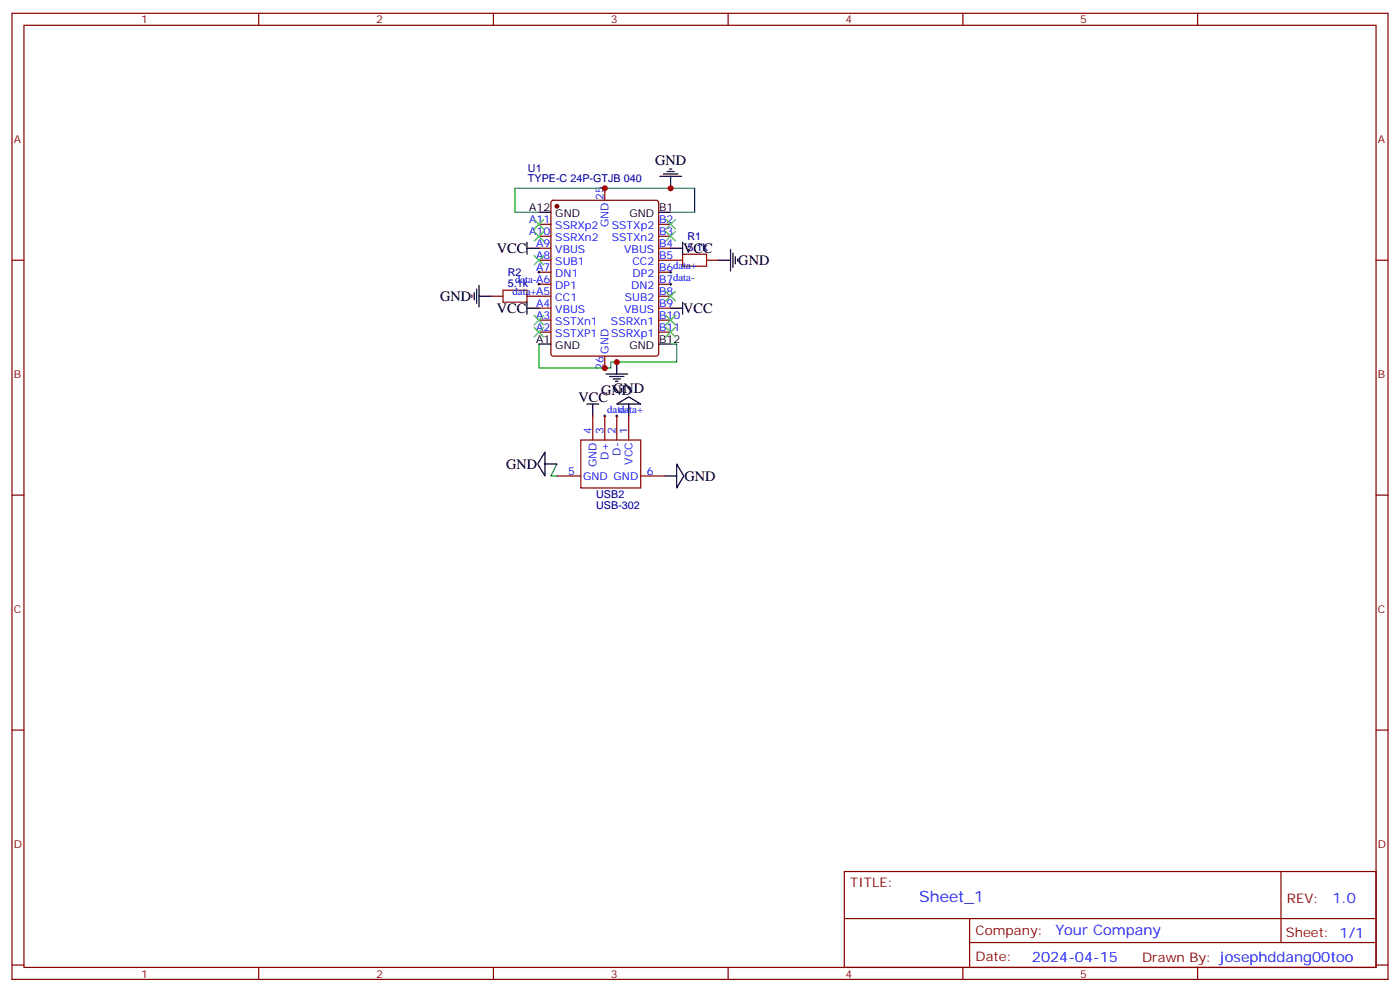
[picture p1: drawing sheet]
<svg xmlns="http://www.w3.org/2000/svg" width="412mm" height="292mm" viewBox="0 0 412 292" stroke-linecap="round" stroke-linejoin="round" font-family="sans-serif">
<g fill="none" stroke="#870000" stroke-width=".35">
<path d="M3.5 3.9h405.4v284.4h-405.4zM7.1 7.4h398.2v277.3h-398.2zM76.2 3.9v3.5M145.3 3.9v3.5M214.5 3.9v3.5M283.6 3.9v3.5M352.8 3.9v3.5M162.5 59.2l.5-.3h30.3l.5 .3 .2 .5v44.4l-.2 .5-.5 .2h-30.3l-.5-.2-.2-.5v-44.4zM178.2 55.4v3.5M3.5 76.6h3.6M158.7 76.6h3.6M158.7 66h3.6"/>
<path d="M158.7 69.5h3.6M158.7 73.1h3.6M194 76.6h7.1M194 66h3.6M194 69.5h3.6M194 73.1h3.6M208.1 76.6h3.6M405.3 76.6h3.6M144.6 87.2h3.6M155.2 87.2h7.1M158.7 80.1h3.6M158.7 83.6h3.6"/>
<path d="M158.7 90.7h3.6M158.7 94.2h3.6M158.7 97.8h3.6M194 80.1h3.6M194 83.6h3.6M194 87.2h3.6M194 90.7h3.6M194 94.2h3.6M194 97.8h3.6M178.2 104.8v3.5M171.1 129.5h17.6v14.1h-17.6zM174.6 122.4v7.1"/>
<path d="M178.2 122.4v7.1M181.7 122.4v7.1M185.2 122.4v7.1M3.5 145.7h3.6M164 140.1h7.1M188.7 140.1h7.1M405.3 145.7h3.6M3.5 214.9h3.6M405.3 214.9h3.6M248.7 256.5h156.6v28.2h-156.6zM377.3 256.5v20.9M248.7 270.4h156.5"/>
<path d="M285.6 277.4h119.6M285.6 270.4v14.1M3.5 284h3.6M76.2 284.7v3.6M145.3 284.7v3.6M214.5 284.7v3.6M283.6 284.7v3.6M352.8 284.7v3.6M405.3 284h3.6"/>
</g>
<circle cx="164" cy="60.7" r=".53" fill="#870000" stroke="#870000" stroke-width=".35"/>
<g fill="none" stroke="#000" stroke-width=".35">
<path d="M194.4 51.9h6.3M195.4 51.2h4.3M196.5 50.5h2.1M197.2 49.8h.7M197.6 51.9v3.5M155.2 73.1h3.5M155.2 71.3v3.5M158.7 62.5h3.6M194 62.5h3.6M197.6 73.1h3.5M201.1 71.3v3.5M211.7 76.6h3.5"/>
<path d="M215.2 73.4v6.4M215.9 74.5v4.2M216.6 75.5v2.1M217.3 76.2v.7M139 86.8v.7M139.7 86.1v2.1M140.4 85.1v4.2M141.1 87.2h3.5M141.1 84v6.3M155.2 88.9v3.6M155.2 90.7h3.5M197.6 90.7h3.5"/>
<path d="M201.1 88.9v3.6M158.7 101.3h3.6M172.9 118.9h3.5M174.6 118.9v3.5M178.5 110.1h6.4M179.6 110.8h4.2M180.6 111.5h2.1M181.3 112.2h.7M181.7 118.9l3.5-2.1 3.5 2.1zM181.7 106.6v3.5M185.2 118.9v3.5M194 101.3h3.6"/>
<path d="M160.5 133v7.1l-2.1-3.5zM160.5 136.6h3.5M199.3 136.6l2.1 3.5-2.1 3.5zM195.8 140.1h3.5"/>
</g>
<path d="M201.1 74.8h7v3.6h-7zM148.2 85.4h7v3.5h-7z" fill="none" stroke="#a10000" stroke-width=".35"/>
<path d="M158.7 62.5h-7v-7.1h52.9v7.1h-7M158.7 101.3v7h21.2v-1.7h19.4v-5.3h-1.7M164 136.6l-1.7 3.5h1.7" fill="none" stroke="#008700" stroke-width=".35"/>
<g fill="none" stroke="#3c3" stroke-width=".35">
<path d="M157.3 64.6l2.9 2.8M157.3 68.1l2.9 2.8M157.3 75.2l2.9 2.8M160.2 64.6l-2.9 2.8M160.2 68.1l-2.9 2.8M160.2 75.2l-2.9 2.8M196.1 64.6l2.9 2.8M196.1 68.1l2.9 2.8M199 64.6l-2.9 2.8M199 68.1l-2.9 2.8M157.3 92.8l2.9 2.8M157.3 96.3l2.9 2.9"/>
<path d="M160.2 92.8l-2.9 2.8M160.2 96.3l-2.9 2.9M196.1 85.8l2.9 2.8M196.1 92.8l2.9 2.8M196.1 96.3l2.9 2.9M199 85.8l-2.9 2.8M199 92.8l-2.9 2.8M199 96.3l-2.9 2.9"/>
</g>
<path d="M158.7 79.8v.7M197.6 79.8v.7M158.4 83.6h.7M158.4 80.1h.7M158.7 83.3v.7M197.2 83.6h.7M197.2 80.1h.7M197.6 83.3v.7M177.8 122.4h.7M178.2 122.1v.7M181.3 122.4h.7M181.7 122.1v.7" fill="none" stroke="#000" stroke-width=".29"/>
<g fill="#c00">
<circle cx="178.2" cy="55.4" r=".88"/>
<circle cx="197.6" cy="55.4" r=".88"/>
<circle cx="178.2" cy="108.3" r=".88"/>
<circle cx="181.7" cy="106.6" r=".88"/>
</g>
<text font-size="4.6" fill="#00f" x="270.8" y="265.5">Sheet_1</text>
<g font-size="4.2">
<text x="193" y="48.7">GND</text>
<text x="146.3" y="74.5">VCC</text>
<text x="201.3" y="74.5">VCC</text>
<text x="217.5" y="78">GND</text>
<text x="129.6" y="88.6">GND</text>
<text x="146.3" y="92.1">VCC</text>
<text x="201.3" y="92.1">VCC</text>
<text x="170.4" y="118.2">VCC</text>
<text x="177.1" y="116.1">GND</text>
<text x="180.6" y="115.7">GND</text>
<text x="149.1" y="138">GND</text>
<text x="201.6" y="141.5">GND</text>
</g>
<g font-size="4.2" fill="#00f">
<text x="392.5" y="265.8">1.0</text>
<text x="310.9" y="275.3">Your Company</text>
<text x="304" y="283.1">2024-04-15</text>
</g>
<g font-size="3.9" fill="#800">
<text x="250.5" y="261.1">TITLE:</text>
<text x="379.1" y="265.8">REV:</text>
<text x="287.4" y="275.3">Company:</text>
<text x="378.7" y="275.9">Sheet: 1/1</text>
<text x="287.4" y="283">Date:</text>
<text x="336.4" y="283.1">Drawn By: josephddang00too</text>
</g>
<g font-size="3.2" fill="#800">
<text x="41.6" y="6.9">1</text>
<text x="110.8" y="6.9">2</text>
<text x="179.9" y="6.9">3</text>
<text x="249.1" y="6.9">4</text>
<text x="318.2" y="6.9">5</text>
<text x="4.1" y="42">A</text>
<text x="405.9" y="42">A</text>
<text x="4.1" y="111.2">B</text>
<text x="405.9" y="111.2">B</text>
<text x="4.1" y="180.3">C</text>
<text x="405.9" y="180.3">C</text>
<text x="4.1" y="249.4">D</text>
<text x="405.9" y="249.4">D</text>
<text x="41.6" y="287.7">1</text>
<text x="110.8" y="287.7">2</text>
<text x="179.9" y="287.7">3</text>
<text x="249.1" y="287.7">4</text>
<text x="318.2" y="287.7">5</text>
</g>
<g font-size="3.2" fill="#000080">
<text x="155.5" y="53.7">TYPE-C 24P-GTJB 040</text>
<text x="155.5" y="50.6">U1</text>
<text x="202.5" y="70.7">R1</text>
<text x="202.5" y="73.8">5.1k</text>
<text x="149.6" y="81.3">R2</text>
<text x="149.6" y="84.3">5.1k</text>
<text x="175.6" y="149.7">USB-302</text>
<text x="175.6" y="146.5">USB2</text>
</g>
<g font-size="3.2" fill="#00f">
<text x="177.8" y="58.9" transform="rotate(-90 177.8 58.9)">25</text>
<text x="155.9" y="65.7">A11</text>
<text x="194.2" y="65.7">B2</text>
<text x="155.9" y="69.2">A10</text>
<text x="163.6" y="67.4">SSRXp2</text>
<text x="163.6" y="70.9">SSRXn2</text>
<text x="179.2" y="66.9" transform="rotate(-90 179.2 66.9)">GND</text>
<text x="180.2" y="70.9">SSTXn2</text>
<text x="180.3" y="67.4">SSTXp2</text>
<text x="194.2" y="69.2">B3</text>
<text x="157.9" y="72.7">A9</text>
<text x="157.9" y="76.2">A8</text>
<text x="163.6" y="74.5">VBUS</text>
<text x="163.6" y="78">SUB1</text>
<text x="183.9" y="74.5">VBUS</text>
<text x="186.3" y="78">CC2</text>
<text x="194.2" y="76.2">B5</text>
<text x="194.2" y="72.7">B4</text>
<text x="151.7" y="83.2">data-A6</text>
<text x="157.9" y="79.8">A7</text>
<text x="163.6" y="81.5">DN1</text>
<text x="186.3" y="81.5">DP2</text>
<text x="194.2" y="83.3">B7data-</text>
<text x="194.2" y="79.8">B6data+</text>
<text x="151" y="86.7">data+A5</text>
<text x="163.6" y="85.1">DP1</text>
<text x="163.6" y="88.6">CC1</text>
<text x="184" y="88.6">SUB2</text>
<text x="185.9" y="85.1">DN2</text>
<text x="194.2" y="86.8">B8</text>
<text x="157.9" y="90.3">A4</text>
<text x="157.9" y="93.9">A3</text>
<text x="163.6" y="92.1">VBUS</text>
<text x="163.6" y="95.6">SSTXn1</text>
<text x="180" y="95.6">SSRXn1</text>
<text x="183.9" y="92.1">VBUS</text>
<text x="194.2" y="93.9">B10</text>
<text x="194.2" y="90.3">B9</text>
<text x="157.9" y="97.4">A2</text>
<text x="163.6" y="99.2">SSTXP1</text>
<text x="180" y="99.2">SSRXp1</text>
<text x="194.2" y="97.4">B11</text>
<text x="179.2" y="104.1" transform="rotate(-90 179.2 104.1)">GND</text>
<text x="177.8" y="108.8" transform="rotate(-90 177.8 108.8)">26</text>
<text x="178.9" y="121.6">data-</text>
<text x="182.4" y="121.6">data+</text>
<text x="174.3" y="127.7" transform="rotate(-90 174.3 127.7)">4</text>
<text x="177.8" y="127.7" transform="rotate(-90 177.8 127.7)">3</text>
<text x="181.3" y="127.7" transform="rotate(-90 181.3 127.7)">2</text>
<text x="184.9" y="127.7" transform="rotate(-90 184.9 127.7)">1</text>
<text x="175.7" y="137.5" transform="rotate(-90 175.7 137.5)">GND</text>
<text x="179.2" y="135.3" transform="rotate(-90 179.2 135.3)">D+</text>
<text x="182.7" y="134.1" transform="rotate(-90 182.7 134.1)">D-</text>
<text x="186.3" y="136.8" transform="rotate(-90 186.3 136.8)">VCC</text>
<text x="167.3" y="139.7">5</text>
<text x="171.8" y="141.1">GND GND</text>
<text x="190.5" y="139.7">6</text>
</g>
<g font-size="3.2">
<text x="155.9" y="62.1">A12</text>
<text x="163.6" y="63.9">GND</text>
<text x="185.4" y="63.9">GND</text>
<text x="194.2" y="62.1">B1</text>
<text x="157.9" y="100.9">A1</text>
<text x="194.2" y="100.9">B12</text>
<text x="163.6" y="102.7">GND</text>
<text x="185.4" y="102.7">GND</text>
</g>
</svg>
